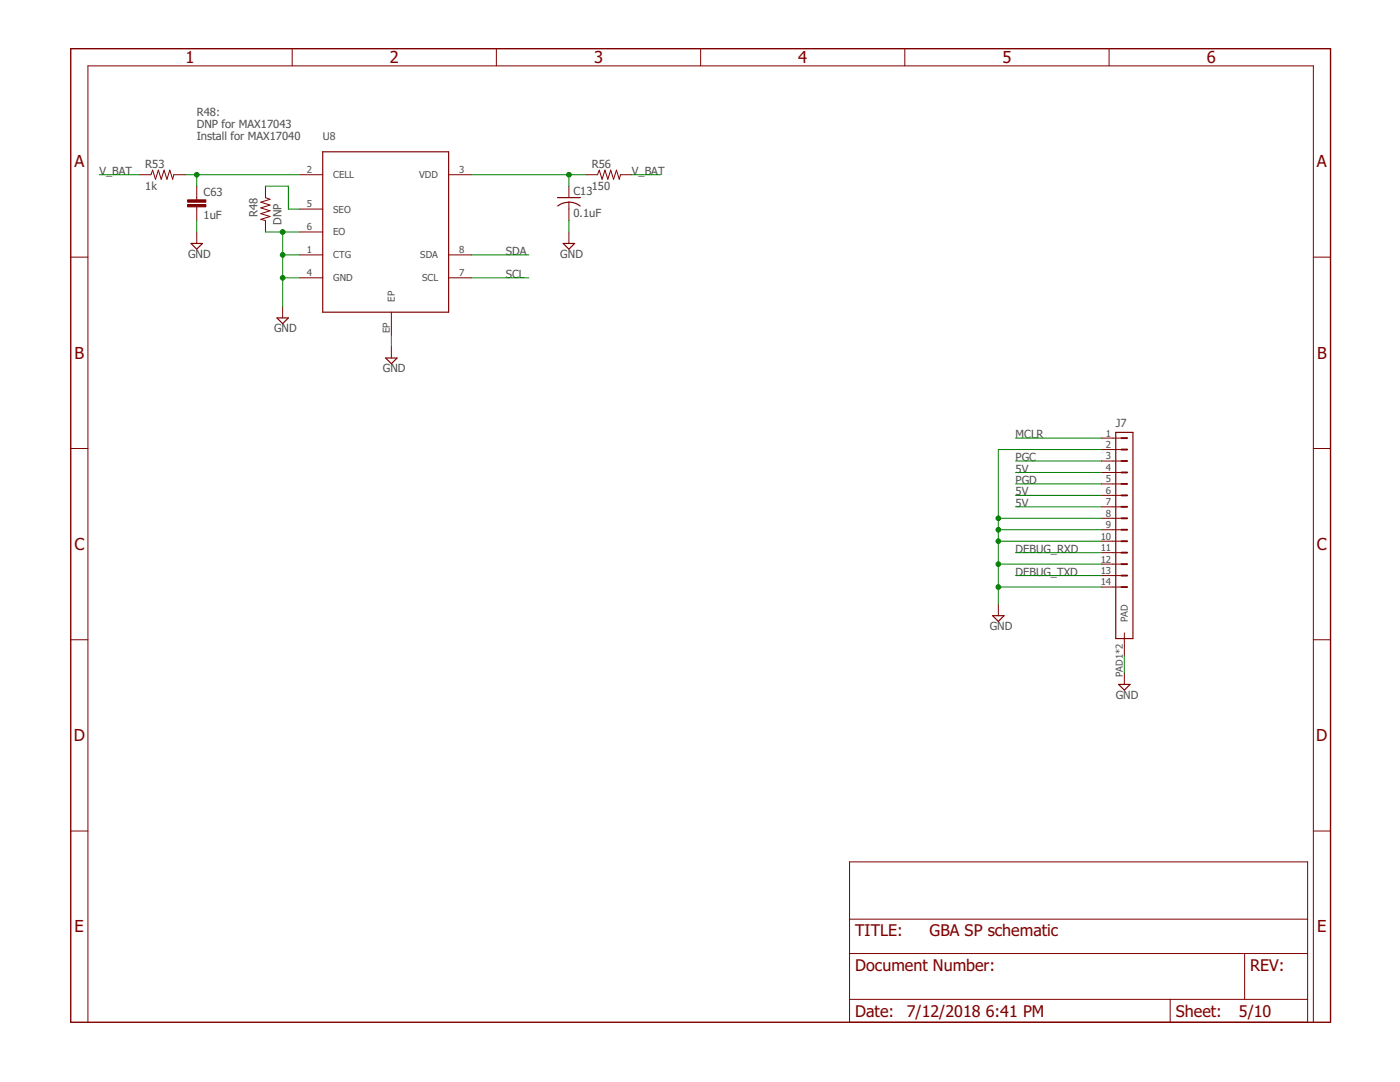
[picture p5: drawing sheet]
<svg xmlns="http://www.w3.org/2000/svg" width="279mm" height="216mm" viewBox="0 0 279 216" stroke-linecap="round" stroke-linejoin="round" font-family="sans-serif">
<path d="M14.1 9.7h251.4v194.3h-251.4z" fill="none" stroke="#800000" stroke-width=".28"/>
<g fill="none" stroke="#800000" stroke-width=".2">
<path d="M58.3 9.7v3.4M99.1 9.7v3.4M139.8 9.7v3.4M180.6 9.7v3.4M221.3 9.7v3.4M27.8 34.9h2.3l.4-.9 .5 1.8 .6-1.8 .6 1.8 .5-1.8 .6 1.8 .6-1.8 .6 1.8 .2-.9h2.3M39.3 37.1v2.8M53 37.1v2.3l.9 .4-1.9 .5 1.9 .6-1.9 .6 1.9 .6-1.9 .5 1.9 .6-1.9 .6 1 .2v2.3M59.8 34.9h4.6M89.5 34.9h4.6M113.5 37.1v2.3M117 34.9h2.3l.3-.9 .6 1.8 .5-1.8 .6 1.8 .6-1.8 .5 1.8 .6-1.8 .6 1.8 .2-.9h2.3"/>
<path d="M14.1 51.3h3.4M39.3 41.3v2.7M39.3 46.3v2.3M59.8 41.7h4.6M59.8 46.3h4.6M59.8 50.9h4.6M59.8 55.4h4.6M89.5 50.9h4.6M89.5 55.4h4.6M113.5 40.3v3.7M113.5 46.3v2.3M262.1 51.3h3.4"/>
<path d="M56.4 61.2v2.2M78.1 62.3v4.6M78.1 69.2v2.2M14.1 89.5h3.4M219.8 87.4h4M219.8 89.7h4M219.8 92h4M219.8 94.3h4M219.8 96.6h4M219.8 98.8h4M262.1 89.5h3.4M219.8 101.1h4"/>
<path d="M219.8 103.4h4M219.8 105.7h4M219.8 108h4M219.8 110.3h4M219.8 112.6h4M219.8 114.9h4M219.8 117.1h4M14.1 127.7h3.4M199.2 120.6v2.3M224.4 126.3v4.6M224.4 134.3v2.3M262.1 127.7h3.4"/>
<path d="M14.1 165.8h3.4M169.5 172h91.5v32h-91.5zM262.1 165.8h3.4M169.5 190.3h91.5M169.5 199.4h91.5M169.5 183.4h91.5M233.5 199.4v4.6M248.4 190.3v9.1M17.5 204v-190.9h244.6v190.9"/>
</g>
<path d="M64.4 30.3h25.1v32h-25.1zM111.3 39.4h4.5M38.1 48.6h2.3l-1.1 1.1zM112.4 48.6h2.3l-1.2 1.1zM113.5 40.3l1 .1 1.3 .7M113.5 40.3l-1.4 .3-.8 .5M55.3 63.4h2.3l-1.2 1.2zM77 71.4h2.2l-1.1 1.2zM222.7 86.3h3.4v41.1h-3.4zM198.1 122.9h2.3l-1.2 1.1zM223.2 136.6h2.3l-1.1 1.1z" fill="none" stroke="#800000" stroke-width=".23"/>
<g fill="#800000" stroke="#800000" stroke-width=".2">
<path d="M37.4 40.8h3.7v.5h-3.7z"/>
<path d="M37.4 39.9h3.7v.4h-3.7z"/>
</g>
<g fill="none" stroke="#800000" stroke-width=".38">
<path d="M223.8 87.4h1.2M223.8 89.7h1.2M223.8 92h1.2M223.8 94.3h1.2M223.8 96.6h1.2M223.8 98.8h1.2M223.8 101.1h1.2M223.8 103.4h1.2M223.8 105.7h1.2M223.8 108h1.2M223.8 110.3h1.2M223.8 112.6h1.2"/>
<path d="M223.8 114.9h1.2M223.8 117.1h1.2"/>
</g>
<g fill="none" stroke="#008000" stroke-width=".2">
<path d="M19.8 34.9h8M37 34.9h22.8M39.3 34.9v2.2M53 37.1h4.6v4.6h2.2M94.1 34.9h22.9M113.5 34.9v2.2M126.1 34.9h5.7M39.3 44v2.3M53 46.3h6.8M56.4 50.9h3.4M56.4 55.4h3.4M56.4 46.3v14.9"/>
<path d="M94.1 50.9h11.4M94.1 55.4h11.4M113.5 44v2.3M78.1 66.9v2.3M202.7 87.4h17.1M202.7 94.3h17.1M202.7 98.8h17.1M202.7 96.6h17.1M202.7 92h17.1M219.8 89.7h-20.6v30.9M199.2 117.1h20.6M199.2 112.6h20.6"/>
<path d="M199.2 108h20.6M199.2 105.7h20.6M199.2 103.4h20.6M202.7 101.1h17.1M202.7 110.3h17.1M202.7 114.9h17.1M224.4 130.9v3.4"/>
</g>
<g fill="#008000" stroke="#008000" stroke-width=".2">
<circle cx="56.4" cy="55.4" r=".47"/>
<circle cx="56.4" cy="50.9" r=".47"/>
<circle cx="56.4" cy="46.3" r=".47"/>
<circle cx="199.2" cy="117.1" r=".47"/>
<circle cx="199.2" cy="112.6" r=".47"/>
<circle cx="199.2" cy="108" r=".47"/>
<circle cx="199.2" cy="105.7" r=".47"/>
<circle cx="199.2" cy="103.4" r=".47"/>
<circle cx="39.3" cy="34.9" r=".47"/>
<circle cx="113.5" cy="34.9" r=".47"/>
</g>
<g font-size="3.3" fill="#800000">
<text x="37" y="12.6">1</text>
<text x="77.8" y="12.6">2</text>
<text x="118.6" y="12.6">3</text>
<text x="159.3" y="12.6">4</text>
<text x="200.1" y="12.6">5</text>
<text x="240.8" y="12.6">6</text>
<text x="14.8" y="33.4">A</text>
<text x="262.8" y="33.4">A</text>
<text x="14.9" y="71.6">B</text>
<text x="262.8" y="71.6">B</text>
<text x="14.8" y="109.7">C</text>
<text x="262.8" y="109.7">C</text>
<text x="14.7" y="147.9">D</text>
<text x="262.7" y="147.9">D</text>
<text x="14.9" y="186.1">E</text>
<text x="262.9" y="186.1">E</text>
</g>
<g font-size="3.2" fill="#800000">
<text x="170.7" y="186.8">TITLE:</text>
<text x="185.5" y="186.8">GBA SP schematic</text>
<text x="170.7" y="193.7">Document Number:</text>
<text x="249.5" y="193.7">REV:</text>
<text x="170.7" y="202.8">Date:</text>
<text x="181" y="202.8">7/12/2018</text>
<text x="196.7" y="202.8">6:41 PM</text>
<text x="234.7" y="202.8">Sheet:</text>
<text x="247.2" y="202.8">5/10</text>
</g>
<g font-size="2.2" fill="#505050">
<text x="39.3" y="23.2">R48:</text>
<text x="39.3" y="25.6">DNP for MAX17043</text>
<text x="39.3" y="28">Install for MAX17040</text>
<text x="19.8" y="34.9">V_BAT</text>
<text x="29" y="33.5">R53</text>
<text x="118.1" y="33.5">R56</text>
<text x="126.1" y="34.9">V_BAT</text>
<text x="29" y="37.8">1k</text>
<text x="40.6" y="39.1">C63</text>
<text x="114.5" y="38.9">C13</text>
<text x="118.1" y="37.8">150</text>
<text x="40.6" y="43.7">1uF</text>
<text x="51.4" y="43.3" transform="rotate(-90 51.4 43.3)">R48</text>
<text x="56.2" y="44.8" transform="rotate(-90 56.2 44.8)">DNP</text>
<text x="114.5" y="43.2">0.1uF</text>
<text x="37.5" y="51.4">GND</text>
<text x="101" y="50.9">SDA</text>
<text x="111.8" y="51.4">GND</text>
<text x="101" y="55.4">SCL</text>
<text x="54.7" y="66.3">GND</text>
<text x="76.4" y="74.3">GND</text>
<text x="202.7" y="87.4">MCLR</text>
<text x="222.7" y="85.1">J7</text>
<text x="202.7" y="94.3">5V</text>
<text x="202.7" y="92">PGC</text>
<text x="202.7" y="98.9">5V</text>
<text x="202.7" y="101.1">5V</text>
<text x="202.7" y="96.6">PGD</text>
<text x="202.7" y="110.3">DEBUG_RXD</text>
<text x="202.7" y="114.9">DEBUG_TXD</text>
<text x="197.5" y="125.7">GND</text>
<text x="222.7" y="139.4">GND</text>
</g>
<text font-size="2.1" fill="#505050" x="64.4" y="28">U8</text>
<g font-size="1.9" fill="#505050">
<text x="61.2" y="34.5">2</text>
<text x="66.5" y="35.5">CELL</text>
<text x="83.7" y="35.6">VDD</text>
<text x="91.6" y="34.5">3</text>
<text x="61.2" y="41.4">5</text>
<text x="61.2" y="46">6</text>
<text x="66.5" y="42.4">SEO</text>
<text x="66.5" y="47">EO</text>
<text x="61.2" y="50.5">1</text>
<text x="66.5" y="51.5">CTG</text>
<text x="83.9" y="51.6">SDA</text>
<text x="91.6" y="50.5">8</text>
<text x="61.2" y="55.1">4</text>
<text x="66.5" y="56.1">GND</text>
<text x="84.2" y="56.1">SCL</text>
<text x="91.6" y="55.1">7</text>
<text x="78.8" y="60.2" transform="rotate(-90 78.8 60.2)">EP</text>
<text x="77.8" y="66.5" transform="rotate(-90 77.8 66.5)">EP</text>
<text x="220.7" y="87.1">1</text>
<text x="220.7" y="89.4">2</text>
<text x="220.7" y="91.7">3</text>
<text x="220.7" y="94">4</text>
<text x="220.7" y="96.2">5</text>
<text x="220.7" y="98.5">6</text>
<text x="220.7" y="100.8">7</text>
<text x="219.7" y="107.7">10</text>
<text x="220.7" y="103.1">8</text>
<text x="220.7" y="105.4">9</text>
<text x="219.7" y="110">11</text>
<text x="219.7" y="112.2">12</text>
<text x="219.7" y="114.5">13</text>
<text x="219.7" y="116.8">14</text>
<text x="225.1" y="124.2" transform="rotate(-90 225.1 124.2)">PAD</text>
<text x="224.1" y="135.1" transform="rotate(-90 224.1 135.1)">PAD1*2</text>
</g>
</svg>
